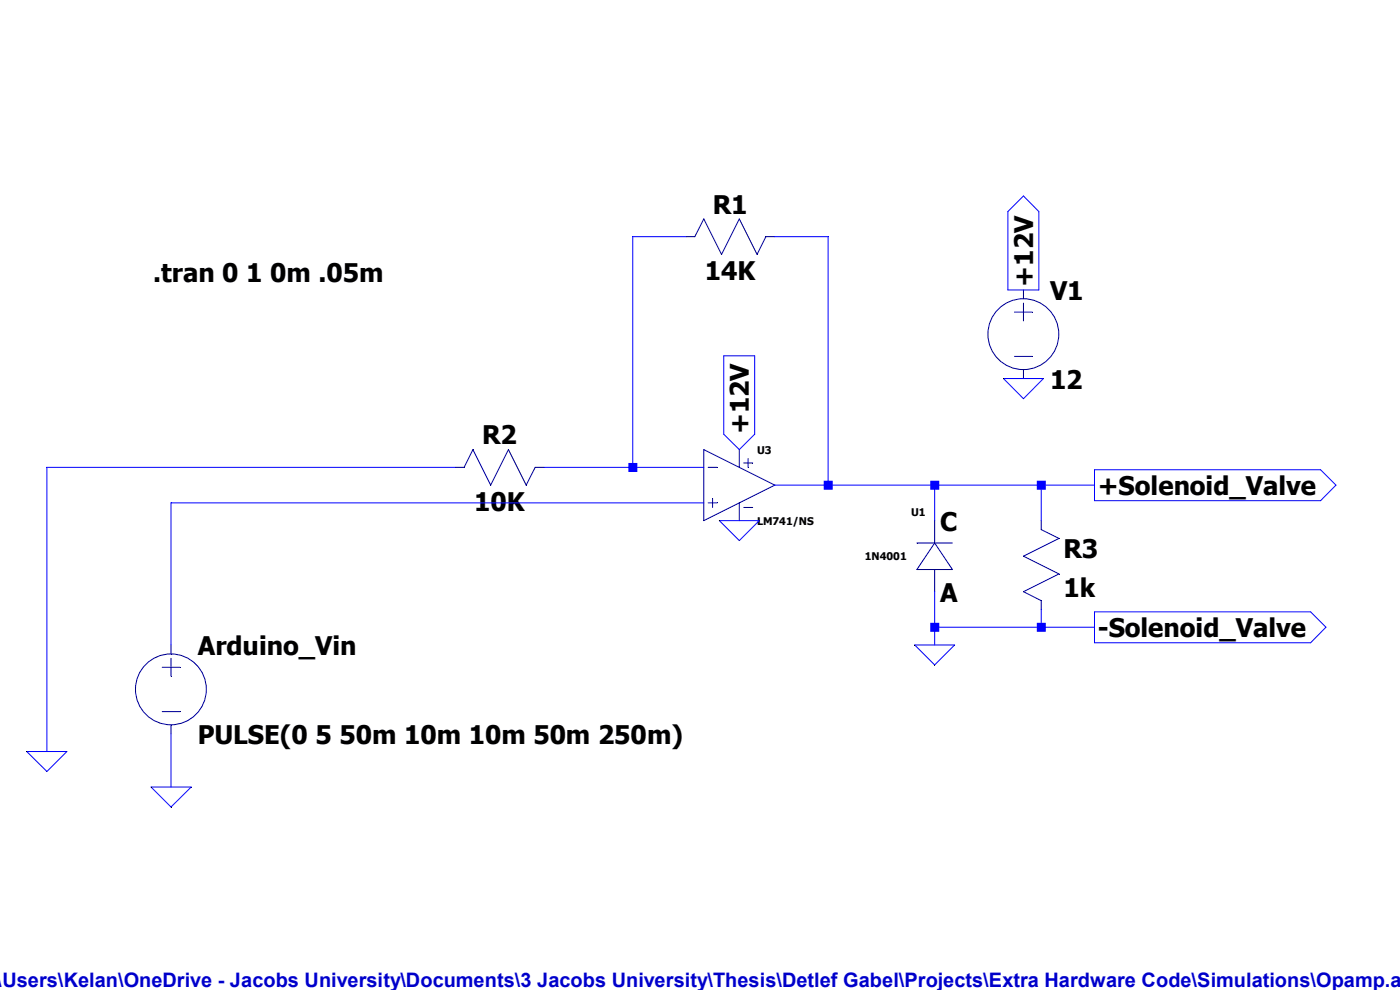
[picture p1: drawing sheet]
<svg xmlns="http://www.w3.org/2000/svg" width="297mm" height="210mm" viewBox="0 0 297 210" stroke-linecap="round" stroke-linejoin="round" font-family="sans-serif">
<path d="M215.2 66.2h3.8" fill="none" stroke="#00007f" stroke-width=".21"/>
<path d="M215.2 75.6h3.8" fill="none" stroke="#00007f" stroke-width=".21"/>
<path d="M217.1 64.3v3.8" fill="none" stroke="#00007f" stroke-width=".21"/>
<path d="M217.1 78.4v1.9" fill="none" stroke="#00007f" stroke-width=".21"/>
<path d="M217.1 61.5v1.9" fill="none" stroke="#00007f" stroke-width=".21"/>
<g fill="none" stroke="#00007f" stroke-width=".21">
<path d="M34.4 141.6h3.8"/>
<circle cx="217.1" cy="70.9" r="7.5"/>
</g>
<path d="M34.4 151h3.8" fill="none" stroke="#00007f" stroke-width=".21"/>
<path d="M36.3 139.7v3.7" fill="none" stroke="#00007f" stroke-width=".21"/>
<path d="M36.3 153.8v1.9" fill="none" stroke="#00007f" stroke-width=".21"/>
<path d="M36.3 136.8v1.9" fill="none" stroke="#00007f" stroke-width=".21"/>
<g fill="none" stroke="#00007f" stroke-width=".21">
<path d="M145.5 50.2h1.9"/>
<circle cx="36.3" cy="146.2" r="7.5"/>
</g>
<path d="M149.3 46.4l-1.9 3.8" fill="none" stroke="#00007f" stroke-width=".21"/>
<path d="M149.3 46.4l3.8 7.6" fill="none" stroke="#00007f" stroke-width=".21"/>
<path d="M156.8 46.4l-3.7 7.6" fill="none" stroke="#00007f" stroke-width=".21"/>
<path d="M156.8 46.4l3.8 7.6" fill="none" stroke="#00007f" stroke-width=".21"/>
<path d="M162.5 50.2h1.9" fill="none" stroke="#00007f" stroke-width=".21"/>
<path d="M162.5 50.2l-1.9 3.8" fill="none" stroke="#00007f" stroke-width=".21"/>
<path d="M96.6 99.1h1.9" fill="none" stroke="#00007f" stroke-width=".21"/>
<path d="M100.3 95.4l-1.8 3.7" fill="none" stroke="#00007f" stroke-width=".21"/>
<path d="M100.3 95.4l3.8 7.5" fill="none" stroke="#00007f" stroke-width=".21"/>
<path d="M107.9 95.4l-3.8 7.5" fill="none" stroke="#00007f" stroke-width=".21"/>
<path d="M107.9 95.4l3.7 7.5" fill="none" stroke="#00007f" stroke-width=".21"/>
<path d="M113.5 99.1h1.9" fill="none" stroke="#00007f" stroke-width=".21"/>
<path d="M113.5 99.1l-1.9 3.8" fill="none" stroke="#00007f" stroke-width=".21"/>
<path d="M149.3 95.4l15.1 7.5" fill="none" stroke="#00007f" stroke-width=".21"/>
<path d="M164.4 102.9l-15.1 7.5" fill="none" stroke="#00007f" stroke-width=".21"/>
<path d="M149.3 95.4v15" fill="none" stroke="#00007f" stroke-width=".21"/>
<path d="M150.2 99.1h1.9" fill="none" stroke="#00007f" stroke-width=".21"/>
<path d="M150.2 106.7h1.9" fill="none" stroke="#00007f" stroke-width=".21"/>
<path d="M151.2 105.7v2" fill="none" stroke="#00007f" stroke-width=".21"/>
<path d="M156.8 95.4v3.7" fill="none" stroke="#00007f" stroke-width=".21"/>
<path d="M156.8 106.7v3.7" fill="none" stroke="#00007f" stroke-width=".21"/>
<path d="M157.8 98.2h1.9" fill="none" stroke="#00007f" stroke-width=".21"/>
<path d="M158.7 97.3v1.8" fill="none" stroke="#00007f" stroke-width=".21"/>
<path d="M157.8 107.7h1.9" fill="none" stroke="#00007f" stroke-width=".21"/>
<path d="M194.5 115.2h7.6" fill="none" stroke="#00007f" stroke-width=".21"/>
<path d="M194.5 120.8h7.6" fill="none" stroke="#00007f" stroke-width=".21"/>
<path d="M198.3 115.2l-3.8 5.6" fill="none" stroke="#00007f" stroke-width=".21"/>
<path d="M198.3 115.2l3.8 5.6" fill="none" stroke="#00007f" stroke-width=".21"/>
<path d="M198.3 120.8v4.7" fill="none" stroke="#00007f" stroke-width=".21"/>
<path d="M198.3 110.4v4.8" fill="none" stroke="#00007f" stroke-width=".21"/>
<path d="M220.9 127.4v1.9" fill="none" stroke="#00007f" stroke-width=".21"/>
<path d="M217.1 125.5l3.8 1.9" fill="none" stroke="#00007f" stroke-width=".21"/>
<path d="M224.7 121.8l-7.6 3.7" fill="none" stroke="#00007f" stroke-width=".21"/>
<path d="M217.1 118l7.6 3.8" fill="none" stroke="#00007f" stroke-width=".21"/>
<path d="M224.7 114.2l-7.6 3.8" fill="none" stroke="#00007f" stroke-width=".21"/>
<path d="M220.9 110.4v2" fill="none" stroke="#00007f" stroke-width=".21"/>
<path d="M220.9 112.4l3.8 1.8" fill="none" stroke="#00007f" stroke-width=".21"/>
<path d="M134.2 50.2h11.3M213.8 44.9l3.3-3.3 3.3 3.3v16.6h-6.6zM153.5 75.5h6.6v16.6l-3.3 3.3-3.3-3.3zM212.9 80.3h8.5l-4.3 4.3zM232.2 99.7h48l3.2 3.2-3.2 3.3h-48zM152.6 110.4h8.5l-4.3 4.3zM194.1 136.8h8.4l-4.2 4.3zM232.2 129.8h45.8l3.3 3.3-3.3 3.3h-45.8zM5.7 159.4h8.5l-4.3 4.3zM32 167h8.6l-4.3 4.2z" fill="none" stroke="#00f" stroke-width=".21"/>
<path d="M164.4 50.2h11.3" fill="none" stroke="#00f" stroke-width=".21"/>
<path d="M9.9 99.1h86.7" fill="none" stroke="#00f" stroke-width=".21"/>
<path d="M134.2 50.2v48.9" fill="none" stroke="#00f" stroke-width=".21"/>
<path d="M115.4 99.1h18.8" fill="none" stroke="#00f" stroke-width=".21"/>
<path d="M134.2 99.1h15.1" fill="none" stroke="#00f" stroke-width=".21"/>
<path d="M175.7 50.2v52.7" fill="none" stroke="#00f" stroke-width=".21"/>
<path d="M164.4 102.9h11.3" fill="none" stroke="#00f" stroke-width=".21"/>
<path d="M175.7 102.9h22.6" fill="none" stroke="#00f" stroke-width=".21"/>
<path d="M198.3 102.9h22.6" fill="none" stroke="#00f" stroke-width=".21"/>
<path d="M220.9 102.9h11.3" fill="none" stroke="#00f" stroke-width=".21"/>
<path d="M36.3 106.7h113" fill="none" stroke="#00f" stroke-width=".21"/>
<path d="M198.3 102.9v7.5" fill="none" stroke="#00f" stroke-width=".21"/>
<path d="M220.9 102.9v7.5" fill="none" stroke="#00f" stroke-width=".21"/>
<path d="M198.3 125.5v7.6" fill="none" stroke="#00f" stroke-width=".21"/>
<path d="M220.9 129.3v3.8" fill="none" stroke="#00f" stroke-width=".21"/>
<path d="M198.3 133.1h22.6" fill="none" stroke="#00f" stroke-width=".21"/>
<path d="M220.9 133.1h11.3" fill="none" stroke="#00f" stroke-width=".21"/>
<path d="M36.3 106.7v30.1" fill="none" stroke="#00f" stroke-width=".21"/>
<path d="M198.3 133.1v3.7" fill="none" stroke="#00f" stroke-width=".21"/>
<path d="M9.9 99.1v60.3" fill="none" stroke="#00f" stroke-width=".21"/>
<path d="M36.3 155.7v11.3" fill="none" stroke="#00f" stroke-width=".21"/>
<path d="M133.3 98.2h1.9v1.9h-1.9zM174.8 102h1.9v1.9h-1.9zM197.4 102h1.9v1.9h-1.9zM197.4 132.1h1.9v1.9h-1.9zM220 102h1.9v1.9h-1.9zM220 132.1h1.9v1.9h-1.9z" fill-rule="evenodd" fill="#00f"/>
<g font-size="5.4">
<text x="151.2" y="45.3">R1</text>
<text x="32.5" y="59.9">.tran 0 1 0m .05m</text>
<text x="149.6" y="59.4">14K</text>
<text x="219.2" y="60.8" transform="rotate(-90 219.2 60.8)">+12V</text>
<text x="222.8" y="63.7">V1</text>
<text x="222.8" y="82.5">12</text>
<text x="102.3" y="94.2">R2</text>
<text x="158.9" y="92.1" transform="rotate(-90 158.9 92.1)">+12V</text>
<text x="232.9" y="105.1">+Solenoid_Valve</text>
<text x="100.6" y="108.3">10K</text>
<text x="199.5" y="112.6">C</text>
<text x="225.6" y="118.3">R3</text>
<text x="199.5" y="127.7">A</text>
<text x="225.6" y="126.7">1k</text>
<text x="232.9" y="135.2">-Solenoid_Valve</text>
<text x="42" y="139">Arduino_Vin</text>
<text x="42" y="157.8">PULSE(0 5 50m 10m 10m 50m 250m)</text>
</g>
<text font-size="4.2" fill="#0000c8" x="-.7" y="209.3">\Users\Kelan\OneDrive - Jacobs University\Documents\3 Jacobs University\Thesis\Detlef Gabel\Projects\Extra Hardware Code\Simulations\Opamp.as</text>
<g font-size="2.2">
<text x="160.6" y="96.3">U3</text>
<text x="160.6" y="111.3">LM741/NS</text>
<text x="193.3" y="109.5">U1</text>
<text x="183.5" y="118.9">1N4001</text>
</g>
</svg>
